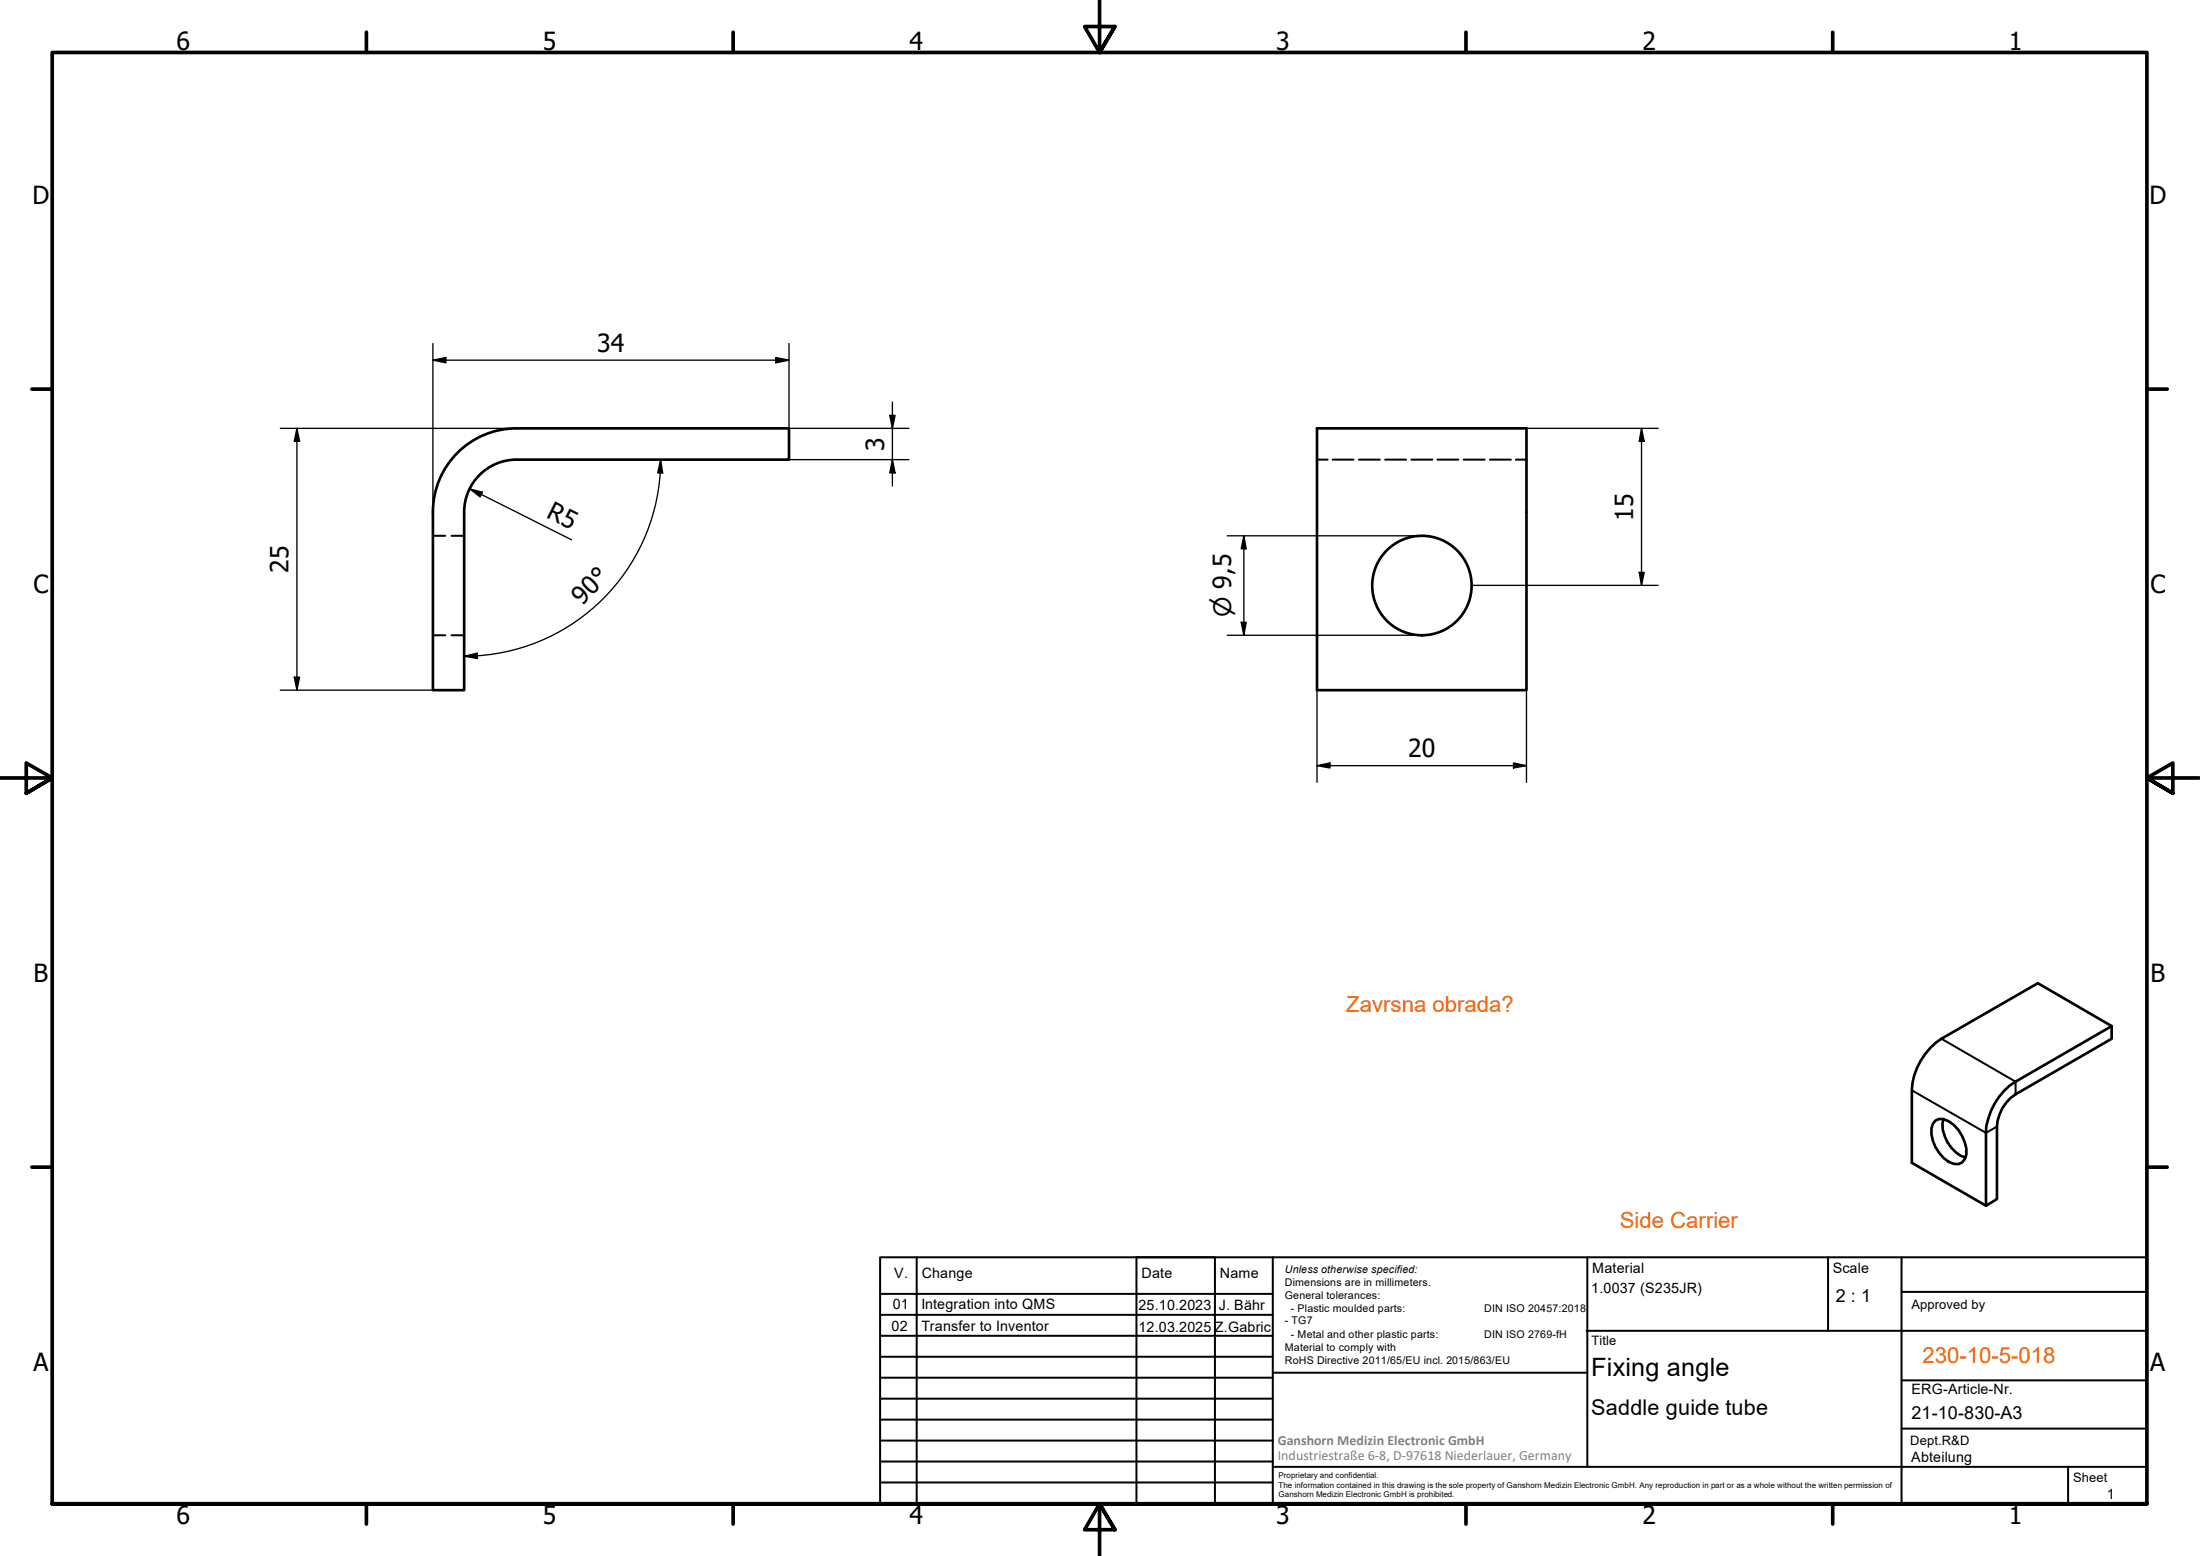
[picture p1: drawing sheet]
<svg xmlns="http://www.w3.org/2000/svg" width="420mm" height="297mm" viewBox="0 0 420 297" stroke-linecap="round" stroke-linejoin="round" font-family="sans-serif">
<!-- layer: Hidden (ISO) -->
<g fill="none" stroke="#000" stroke-width=".38">
<path d="M251.5 87.7h2.1M254.5 87.7h4M259.5 87.7h4M264.5 87.7h4M269.6 87.7h4M274.5 87.7h4M279.5 87.7h4M284.5 87.7h4M289.5 87.7h2M82.7 102.3h2.3M86.2 102.3h2.4M82.7 121.3h2.3"/>
<path d="M86.2 121.3h2.4"/>
</g>
<!-- layer: Visible (ISO) -->
<g fill="none" stroke="#000" stroke-width=".51">
<path d="M82.7 97.8v33.9h5.9v-33.9M98.6 81.8a16 16 0 0 0-15.9 15.9M98.6 87.7a10 10 0 0 0-10 10M98.7 81.8h52v5.9h-52M251.5 81.8h40v49.9h-40zM403.3 195.9l-18.4 10.6a12.4 12.4 0 0 0-5.6 9.8v13.9M368.6 200.1l1.1-1 1.1-.8 18.4-10.6 14.1 8.2v2.4l-18.4 10.6a7.7 7.7 0 0 0-3.5 6.2v13.8l-2.1 1.3-14.2-8.2v-13.9a12.6 12.6 0 0 1 3.5-8zM369.6 213.9a2.87 2.87 0 0 1 3.5 .8 7.5 7.5 0 0 1 2.4 5.7 2.02 2.02 0 0 1-1.2 1.8 2.02 2.02 0 0 1-2.1-.4 7.1 7.1 0 0 1-3.3-6.4l.2-.8zM371.2 213.6a5.5 5.5 0 0 0 .7 4.4 5.9 5.9 0 0 0 3.5 3"/>
<circle cx="271.6" cy="111.8" r="9.5"/>
</g>
<!-- layer: Visible Narrow (ISO) -->
<path d="M370.8 198.3l14.1 8.2v2.4M365.1 208.1l14.2 8.2 2.1-1.2" fill="none" stroke="#000" stroke-width=".38"/>
<!-- layer: Border (ISO) -->
<g fill="none" stroke="#000" stroke-width=".7">
<path d="M70 6.1v3.9M140 6.1v3.9M210 0v10l-2.9-4.9h5.8l-2.9 4.9 2.9-4.9M280 6.1v3.9M350 6.1v3.9M6.1 74.3h3.9M410 74.3h3.9M0 148.5h10l-5-2.8v5.7l5-2.9-5 2.9M420 148.5h-10l5-2.8v5.7l-5-2.9 5 2.9M6.1 222.8h3.9M410 222.8h3.9M10 287.1v-277.1h400v277.1h-400h400"/>
<path d="M70 287.1v3.8M140 287.1v3.8M212.9 292l-2.9-4.9 2.9 4.9h-5.8l2.9-4.9v9.9M280 287.1v3.8M350 287.1v3.8"/>
</g>
<!-- layer: TitleBlock -->
<g fill="none" stroke="#000" stroke-width=".38">
<path d="M168.1 251h75M168.1 247h75M168.1 255h75M168.1 259h75M175.1 240v47M216.9 240h15M217 240v47M232 240v47M243.1 240.1v46.9h-75v-47h241.9v47.1h-167M303 254h107M303.1 240v40M349.1 240v14"/>
<path d="M363.2 240v47.1M363.2 246.6h46.8M168.1 271h75M168.1 263h75M168.1 267h75M168.1 275h75M168.1 279h75M243.1 262.1h60M363.2 272.7h46.8M363.2 263.5h46.8M168.1 283h75M216.9 287h15"/>
<path d="M243.1 280h166.9M395 280.1v7"/>
</g>
<!-- layer: Dimension (ISO) -->
<g fill="none" stroke="#000" stroke-width=".25">
<path d="M82.7 65.6v32.2M82.7 68.8l2.5-.6v1.1zM82.7 68.8h68M148.1 68.2l2.6 .6-2.6 .5zM150.7 65.6v16.2h22.9M169.9 79.3h1l-.5 2.5zM170.4 76.8v16M53.5 81.8h45.2M56.7 81.8l.5 2.5h-1zM56.7 81.8v49.9M89.7 93.3l2.4 .7-.4 .9zM89.7 93.3l19.5 9.7"/>
<path d="M126.2 87.7l.4 2.6h-1zM126.2 87.7a37.5 37.5 0 0 1-37.6 37.6M150.7 87.7h22.9M170.4 87.7l.5 2.6h-1zM291.5 81.8h25.2M313.5 81.8v29.9M313.5 81.8l.5 2.5h-.9zM234.4 102.3h37.1M237 118.8h1l-.4 2.5zM237.6 102.3v19M237.6 102.3l.4 2.5h-1zM281.1 111.7h35.6"/>
<path d="M313.1 109.3h.9l-.5 2.4zM53.5 131.7h29.2M56.2 129.3h1l-.5 2.4zM88.6 125.3l2.5-.6 .1 1zM234.4 121.3h37.1M251.5 131.7v17.6M291.5 131.7v17.6M251.5 146.2l2.5-.5v.9zM251.5 146.2h40M289.1 145.7l2.4 .5-2.4 .4z"/>
</g>
<g fill="#000">
<path d="M82.7 68.8l2.5-.6v1.1zM148.1 68.2l2.6 .6-2.6 .5zM169.9 79.3h1l-.5 2.5zM56.7 81.8l.5 2.5h-1zM89.7 93.3l2.4 .7-.4 .9zM126.2 87.7l.4 2.6h-1zM170.4 87.7l.5 2.6h-1zM313.5 81.8l.5 2.5h-.9zM237 118.8h1l-.4 2.5zM237.6 102.3l.4 2.5h-1zM313.1 109.3h.9l-.5 2.4zM56.2 129.3h1l-.5 2.4z"/>
<path d="M88.6 125.3l2.5-.6 .1 1zM251.5 146.2l2.5-.5v.9zM289.1 145.7l2.4 .5-2.4 .4z"/>
</g>
<g font-size="4.8">
<text x="33.7" y="9.6">6</text>
<text x="103.7" y="9.6">5</text>
<text x="173.7" y="9.6">4</text>
<text x="243.7" y="9.6">3</text>
<text x="313.7" y="9.6">2</text>
<text x="383.7" y="9.6">1</text>
<text x="6.2" y="38.9">D</text>
<text x="410.5" y="38.9">D</text>
<text x="114" y="67.2">34</text>
<text x="168.8" y="86.1" transform="rotate(-90 168.8 86.1)">3</text>
<text x="104.2" y="98.7" transform="rotate(27 104.2 98.7)">R5</text>
<text x="311.9" y="99.4" transform="rotate(-90 311.9 99.4)">15</text>
<text x="6.4" y="113.1">C</text>
<text x="55.1" y="109.4" transform="rotate(-90 55.1 109.4)">25</text>
<text x="410.7" y="113.1">C</text>
<text x="111.2" y="115.6" transform="rotate(-45 111.2 115.6)">90°</text>
<text x="268.9" y="144.5">20</text>
<text x="6.4" y="187.4">B</text>
<text x="410.7" y="187.4">B</text>
<text x="6.4" y="261.7">A</text>
<text x="303.9" y="262.6">Fixing angle</text>
<text x="410.7" y="261.7">A</text>
<text x="33.7" y="290.9">6</text>
<text x="103.7" y="290.9">5</text>
<text x="173.7" y="290.9">4</text>
<text x="243.7" y="290.9">3</text>
<text x="313.7" y="290.9">2</text>
<text x="383.7" y="290.9">1</text>
</g>
<text font-size="4.6" x="235.1" y="117.8" transform="rotate(-90 235.1 117.8)">⌀ 9,5</text>
<g font-size="4.2" fill="#ff6200">
<text x="257.1" y="193.2">Zavrsna obrada?</text>
<text x="309.3" y="234.4">Side Carrier</text>
<text x="367.2" y="260.1">230-10-5-018</text>
</g>
<text font-size="4.1" x="303.9" y="270.1">Saddle guide tube</text>
<g font-size="3.4">
<text x="350.6" y="248.5">2 : 1</text>
<text x="365.1" y="270.9">21-10-830-A3</text>
</g>
<g font-size="2.7">
<text x="170.8" y="244">V.</text>
<text x="176" y="244">Change</text>
<text x="218" y="244">Date</text>
<text x="233" y="244">Name</text>
<text x="304.1" y="243">Material</text>
<text x="350" y="243.1">Scale</text>
<text x="170.5" y="249.9">01</text>
<text x="176" y="249.9">Integration into QMS</text>
<text x="217.4" y="250">25.10.2023</text>
<text x="232.8" y="250">J. Bähr</text>
<text x="303.9" y="246.8">1.0037 (S235JR)</text>
<text x="170.2" y="254">02</text>
<text x="176" y="254">Transfer to Inventor</text>
<text x="217.4" y="254.3">12.03.2025</text>
<text x="232" y="254.4">Z.Gabric</text>
<text x="365.1" y="266.1">ERG-Article-Nr.</text>
<text x="365" y="279">Abteilung</text>
<text x="402.3" y="286.2">1</text>
</g>
<g font-size="2.7" fill="#808080">
<text x="244" y="275.8">Ganshorn Medizin Electronic GmbH</text>
<text x="244" y="278.7">Industriestraße 6-8, D-97618 Niederlauer, Germany</text>
</g>
<g font-size="2.5">
<text x="365.1" y="249.9">Approved by</text>
<text x="304" y="256.8">Title</text>
<text x="364.8" y="275.8">Dept.R&amp;D</text>
<text x="395.9" y="282.9">Sheet</text>
</g>
<g font-size="2">
<text x="245.4" y="242.9">Unless otherwise specified:</text>
<text x="245.4" y="245.4">Dimensions are in millimeters.</text>
<text x="245.4" y="247.9">General tolerances:</text>
<text x="246.5" y="250.4">- Plastic moulded parts:</text>
<text x="283.5" y="250.4">DIN ISO 20457:2018</text>
<text x="245.4" y="252.8">- TG7</text>
<text x="245.4" y="257.9">Material to comply with</text>
<text x="246.5" y="255.4">- Metal and other plastic parts:</text>
<text x="283.5" y="255.4">DIN ISO 2769-fH</text>
<text x="245.4" y="260.3">RoHS Directive 2011/65/EU incl. 2015/863/EU</text>
</g>
<g font-size="1.5">
<text x="244.2" y="282.2">Proprietary and confidential.</text>
<text x="244.2" y="284">The information contained in this drawing is the sole property of Ganshorn Medizin Electronic GmbH. Any reproduction in part or as a whole without the written permission of</text>
<text x="244.2" y="285.8">Ganshorn Medizin Electronic GmbH is prohibited.</text>
</g>
</svg>
